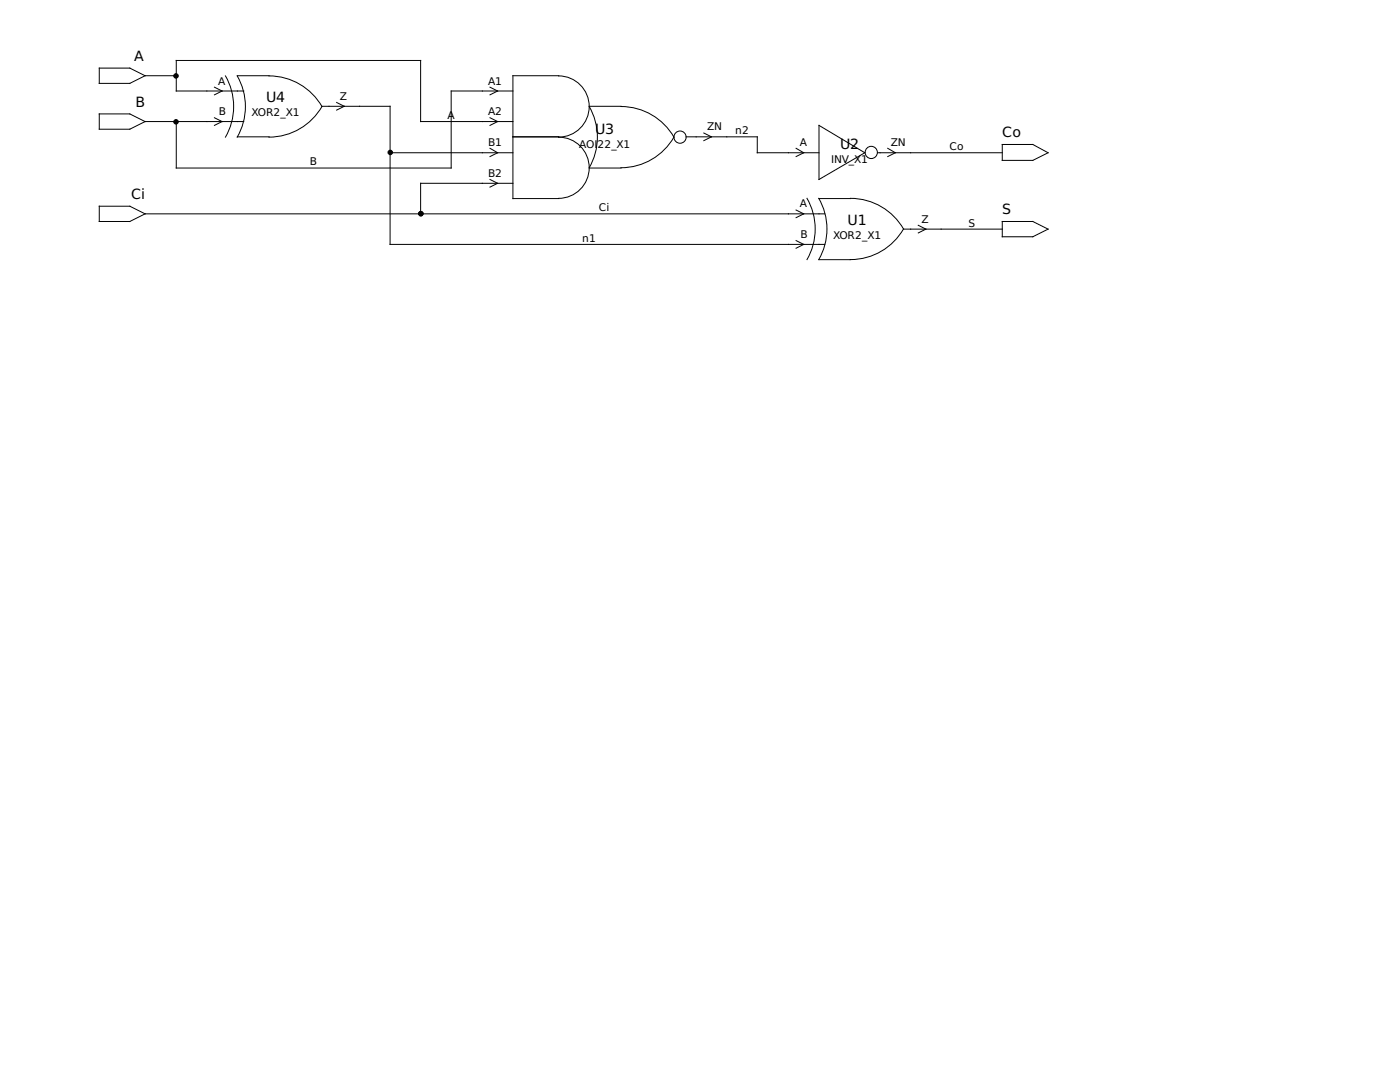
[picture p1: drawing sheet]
<svg xmlns="http://www.w3.org/2000/svg" width="279mm" height="216mm" viewBox="0 0 279 216" stroke-linecap="round" stroke-linejoin="round" font-family="sans-serif">
<g fill="none" stroke="#000" stroke-width=".2">
<path d="M19.8 13.6h6.1l3.1 1.5-3.1 1.5h-6.1zM29 15.1h6.2M42.8 17.4l1.5 .8-1.5 .7M45 15.1a12.2 12.2 0 0 1 0 12.3M47.3 15.1a12.2 12.2 0 0 1 0 12.3M47.4 15.1h6.3M48.6 18.2h-13.4v-6.1h48.7v12.2h18.5M53.7 15.1a12.2 12.2 0 0 1 10.6 6.2 12.2 12.2 0 0 1-10.6 6.1M97.8 17.4l1.5 .8-1.5 .7M102.4 18.2h-12.4v15.3h-54.8v-9.2M111.5 15.1a6.1 6.1 0 0 1 6.1 6.2 6.1 6.1 0 0 1-6.1 6.1 6.1 6.1 0 0 1 6.1 6.1 6.1 6.1 0 0 1-6.1 6.1M111.5 15.1h-9.1v24.5h9.1"/>
<path d="M19.8 22.7h6.1l3.1 1.6-3.1 1.5h-6.1zM29 24.3h19.6M42.8 23.5l1.5 .8-1.5 .7M47.4 27.3h6.3M64.3 21.2h13.6v27.6h86.7M67.2 20.4l1.5 .8-1.5 .8M77.9 30.5h24.5M97.8 23.5l1.5 .8-1.5 .7M97.8 29.6l1.5 .9-1.5 .7M97.8 35.8l1.5 .8-1.5 .7M102.4 27.3h9.1M102.4 36.6h-18.5v6.1"/>
<path d="M117.6 21.3a12.2 12.2 0 0 1 0 12.2M117.6 21.2h6.4M117.6 33.5h6.4M123.9 21.3a12.2 12.2 0 0 1 10.6 6.1 12.2 12.2 0 0 1-10.6 6.1M136.9 27.3h14.2v3.2h12.3M140.5 26.5l1.5 .8-1.5 .8M158.9 29.6l1.5 .9-1.5 .7M161.1 39.6a12.2 12.2 0 0 1 0 12.2M163.4 39.6a12.2 12.2 0 0 1 0 12.2M163.4 39.6h6.3M163.4 25l9.2 5.5-9.2 5.3zM169.7 39.6a12.2 12.2 0 0 1 10.6 6.1 12.2 12.2 0 0 1-10.6 6.1"/>
<path d="M175.1 30.5h24.9M177.2 29.6l1.5 .9-1.5 .7M200 28.8h6.1l3.1 1.7-3.1 1.5h-6.1zM19.8 41.1h6.1l3.1 1.6-3.1 1.5h-6.1zM29 42.7h135.6M158.9 48l1.5 .8-1.5 .7M158.9 41.9l1.5 .8-1.5 .7M163.4 51.8h6.3M180.3 45.7h19.7M183.3 45l1.5 .7-1.5 .8M200 44.2h6.1l3.1 1.5-3.1 1.5h-6.1z"/>
<circle cx="135.7" cy="27.4" r="1.22"/>
<circle cx="173.9" cy="30.4" r="1.22"/>
</g>
<g fill="#000" stroke="#000" stroke-width=".2">
<circle cx="35.1" cy="15.1" r=".45"/>
<circle cx="35.1" cy="24.3" r=".45"/>
<circle cx="77.9" cy="30.4" r=".45"/>
<circle cx="84" cy="42.6" r=".45"/>
</g>
<g font-size="2.8">
<text x="26.8" y="12.2">A</text>
<text x="27.1" y="21.3">B</text>
<text x="53.1" y="20.4">U4</text>
<text x="118.7" y="26.7">U3</text>
<text x="167.6" y="29.7">U2</text>
<text x="200" y="27.4">Co</text>
<text x="26.2" y="39.8">Ci</text>
<text x="169.2" y="45">U1</text>
<text x="200" y="42.8">S</text>
</g>
<g font-size="2.1">
<text x="43.6" y="16.9">A</text>
<text x="97.4" y="16.9">A1</text>
<text x="43.7" y="23">B</text>
<text x="50.2" y="23.2">XOR2_X1</text>
<text x="67.8" y="19.9">Z</text>
<text x="89.3" y="23.7">A</text>
<text x="97.4" y="23">A2</text>
<text x="97.4" y="29.1">B1</text>
<text x="115.6" y="29.5">AOI22_X1</text>
<text x="141.1" y="26">ZN</text>
<text x="146.7" y="26.8">n2</text>
<text x="159.6" y="29.1">A</text>
<text x="177.8" y="29.1">ZN</text>
<text x="189.5" y="30">Co</text>
<text x="61.8" y="33">B</text>
<text x="97.4" y="35.3">B2</text>
<text x="165.9" y="32.5">INV_X1</text>
<text x="159.6" y="41.4">A</text>
<text x="119.5" y="42.2">Ci</text>
<text x="159.8" y="47.5">B</text>
<text x="166.2" y="47.8">XOR2_X1</text>
<text x="183.9" y="44.4">Z</text>
<text x="193.3" y="45.2">S</text>
<text x="116.2" y="48.3">n1</text>
</g>
</svg>
